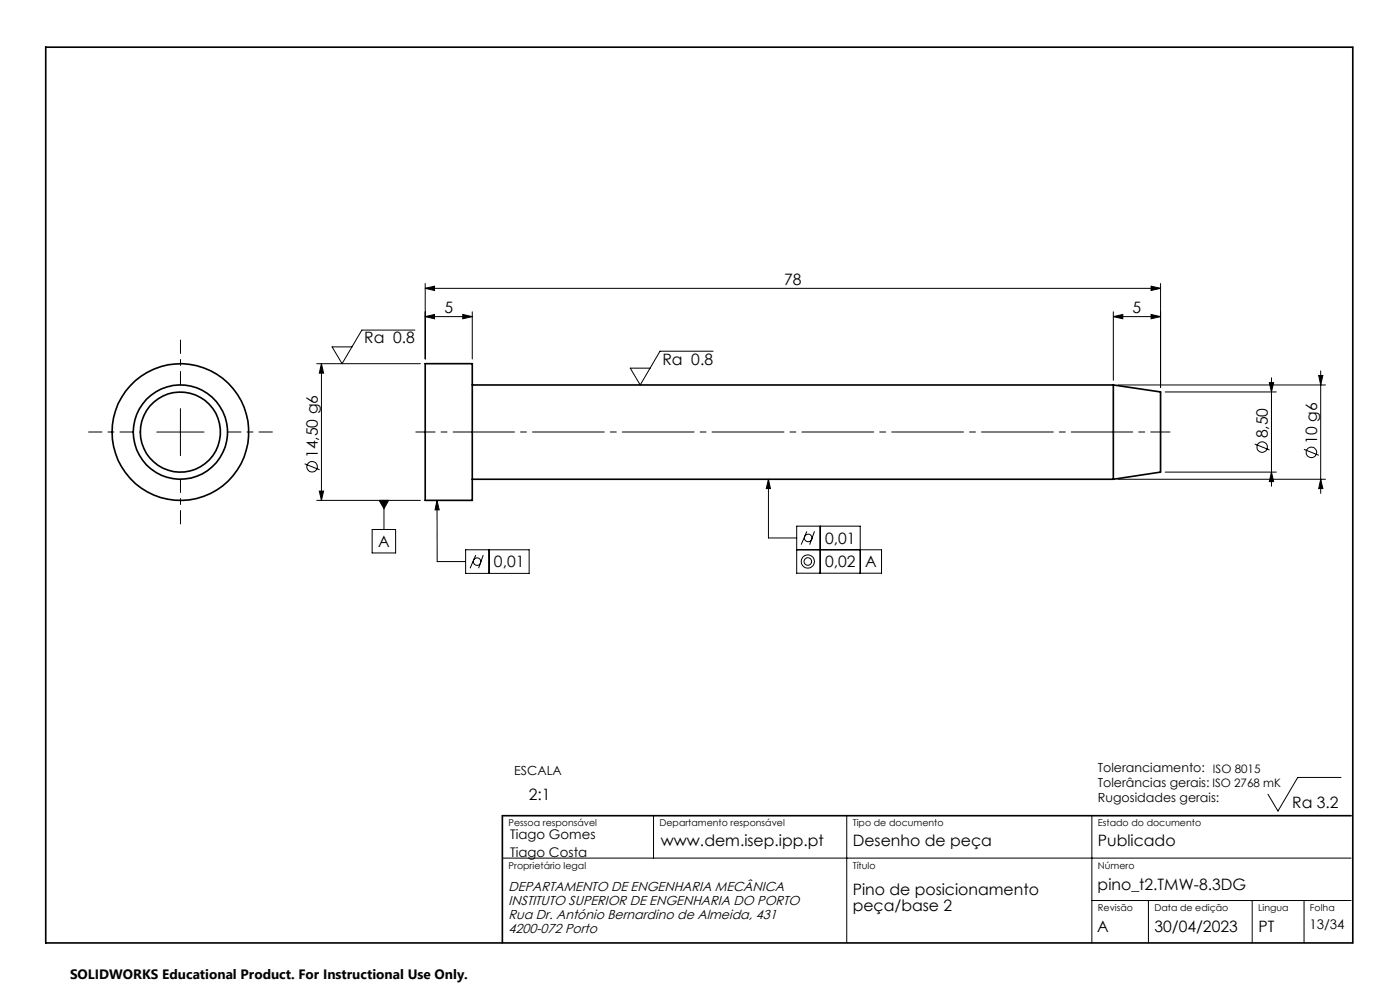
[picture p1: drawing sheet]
<svg xmlns="http://www.w3.org/2000/svg" width="297mm" height="210mm" viewBox="0 0 297 210" stroke-linecap="round" stroke-linejoin="round" font-family="sans-serif">
<g fill="none" stroke="#000" stroke-width=".35">
<path d="M9.7 10h277.3v190h-277.3zM90.2 77.1h10v29h-10zM100.2 81.7h136M236.2 81.7v20M236.2 81.7l10 1.4v17l-10 1.6M100.2 101.7h136M286.6 173h-180v27"/>
<circle cx="38.3" cy="91.7" r="10"/>
<circle cx="38.3" cy="91.7" r="8.5"/>
<circle cx="38.3" cy="91.7" r="14.5"/>
</g>
<g fill="none" stroke="#000" stroke-width=".21">
<path d="M67.2 77.1h22M68.2 77.1l.5 2.1h-1zM68.2 77.1v29M88 70h-11.2l-4.2 7.1-2.2-3.5h4.3M90.2 61.2l2-.5v.9zM90.2 67.2l2-.5v.9zM90.2 60.1v16.1M90.2 61.2h156M90.2 67.2h10M98.2 66.7l2 .5-2 .4zM100.2 66.1v10.1M151.3 74.5h-11.3l-4.2 7.2-2.1-3.6h4.2"/>
<path d="M236.2 67.2l2-.5v.9zM236.2 66.1v14.6M236.2 67.2h10M244.2 60.7l2 .5-2 .4zM244.2 66.7l2 .5-2 .4zM246.2 60.1v22.1M279.8 79.6h.8l-.4 2.1zM280.2 78.7v26M33.3 91.6h10M38.3 86.7v10M64.6 98.4l3.2 1.3M237.2 81.7h44"/>
<path d="M247.2 83.1h23.6M266.2 94.2l3.1 1.3M269.3 81.2h.9l-.5 1.9zM269.7 80.1v23M276.6 95.3l3.2 1.3M67.2 106.1h22M67.7 104.2h1l-.5 1.9zM79 112.3h4.9v5h-4.9zM80.4 106.1h2l-.9 1.8zM81.5 106.1v6.2M92.7 106.1v13h6.1M92.7 106.1l.5 2.1h-.9z"/>
<path d="M98.8 116.6h13.5v5h-13.5zM100.9 117.7l-1.2 2.8M102.5 117.7l-1 2.8M103.8 116.6v5M163 101.7v12.4h6M163 101.7l.4 1.9h-.8zM169 116.6h18v5h-18v-10h13.5v10M171.2 112.7l-1.2 2.8M172.8 112.7l-1 2.8M174 111.6v10M237.2 101.7h44M247.2 100.1h23.6"/>
<path d="M269.7 100.1l.5 2.1h-.9zM280.2 101.7l.4 1.9h-.8zM138.6 173v9M179.6 173v27M231.6 173v27M284.5 164.9h-9.2l-4.2 7.1-2.1-3.5M106.6 182h180M231.6 191h55M243.6 191v9M265.6 191v9M276.6 191v9"/>
<circle cx="66.2" cy="99" r="1.11"/>
<circle cx="267.8" cy="94.8" r="1.12"/>
<circle cx="278.2" cy="96" r="1.11"/>
<circle cx="101.2" cy="119.1" r=".8"/>
<circle cx="171.4" cy="119.1" r="1.41"/>
<circle cx="171.4" cy="119.1" r=".8"/>
<circle cx="171.5" cy="114.1" r=".81"/>
</g>
<path d="M28.3 91.6h-9.5M38.3 81.6v-9.5M48.3 91.6h9.5M38.3 101.6v9.5" fill="none" stroke="#000" stroke-width=".21" stroke-dasharray="15.2 1.3 1.3 1.3" stroke-dashoffset="12.4"/>
<path d="M88.2 91.6h12M236.2 91.6h12" fill="none" stroke="#000" stroke-width=".21" stroke-dasharray="15.2 1.3 1.3 1.3" stroke-dashoffset="11.1"/>
<path d="M100.2 91.6h136" fill="none" stroke="#000" stroke-width=".21" stroke-dasharray="15.2 1.3 1.3 1.3" stroke-dashoffset="6.3"/>
<g fill="#000">
<path d="M90.2 61.2l2-.5v.9zM244.2 60.7l2 .5-2 .4zM236.2 67.2l2-.5v.9zM244.2 66.7l2 .5-2 .4zM90.2 67.2l2-.5v.9zM98.2 66.7l2 .5-2 .4z"/>
<path d="M279.8 79.6h.8l-.4 2.1zM280.2 101.7l.4 1.9h-.8z"/>
<path d="M67.7 104.2h1l-.5 1.9zM68.2 77.1l.5 2.1h-1zM269.7 100.1l.5 2.1h-.9zM269.3 81.2h.9l-.5 1.9z"/>
<path d="M163 101.7l.4 1.9h-.8zM92.7 106.1l.5 2.1h-.9zM80.4 106.1h2l-.9 1.8z"/>
</g>
<g font-size="3.3">
<text x="166.4" y="60.4">78</text>
<text x="94.3" y="66.4">5</text>
<text x="240.3" y="66.4">5</text>
<text x="77.3" y="72.8">Ra 0.8</text>
<text x="140.5" y="77.3">Ra 0.8</text>
<text x="269" y="93" transform="rotate(-90 269 93)">8,50</text>
<text x="279.4" y="94.1" transform="rotate(-90 279.4 94.1)">10 g6</text>
<text x="67.4" y="97.2" transform="rotate(-90 67.4 97.2)">14,50 g6</text>
<text x="80.2" y="116">A</text>
<text x="175" y="115.4">0,01</text>
<text x="104.8" y="120.4">0,01</text>
<text x="175" y="120.4">0,02</text>
<text x="183.5" y="120.4">A</text>
<text x="112.2" y="169.7">2:1</text>
<text x="274.1" y="171.3">Ra 3.2</text>
<text x="140.2" y="179.5">www.dem.isep.ipp.pt</text>
<text x="180.9" y="179.5">Desenho de peça</text>
<text x="232.9" y="179.5">Publicado</text>
<text x="180.9" y="189.8">Pino de posicionamento</text>
<text x="232.9" y="188.7">pino_t2.TMW-8.3DG</text>
<text x="180.9" y="193.3">peça/base 2</text>
<text x="232.8" y="197.7">A</text>
<text x="244.9" y="197.7">30/04/2023</text>
<text x="267" y="197.7">PT</text>
</g>
<text font-size="2.9" x="14.9" y="207.6">SOLIDWORKS Educational Product. For Instructional Use Only.</text>
<g font-size="2.8">
<text x="108.2" y="178">Tiago Gomes</text>
<text x="108.2" y="181.8">Tiago Costa</text>
<text x="107.9" y="192">INSTITUTO SUPERIOR DE ENGENHARIA DO PORTO</text>
<text x="107.9" y="189">DEPARTAMENTO DE ENGENHARIA MECÂNICA</text>
<text x="107.9" y="198">4200-072 Porto</text>
<text x="107.9" y="195">Rua Dr. António Bernardino de Almeida, 431</text>
<text x="277.8" y="197.1">13/34</text>
</g>
<g font-size="2.7">
<text x="109.1" y="164.4">ESCALA</text>
<text x="232.9" y="163.8">Toleranciamento: ISO 8015</text>
<text x="232.9" y="167">Tolerâncias gerais: ISO 2768 mK</text>
<text x="232.9" y="170.1">Rugosidades gerais:</text>
</g>
<g font-size="2">
<text x="107.9" y="175.3">Pessoa responsável</text>
<text x="139.9" y="175.3">Departamento responsável</text>
<text x="180.9" y="175.3">Tipo de documento</text>
<text x="232.9" y="175.1">Estado do documento</text>
<text x="107.9" y="184.3">Proprietário legal</text>
<text x="180.9" y="184.3">Título</text>
<text x="232.9" y="184.3">Número</text>
<text x="232.9" y="193.3">Revisão</text>
<text x="244.9" y="193.3">Data de edição</text>
<text x="266.9" y="193.3">Lingua</text>
<text x="277.9" y="193.3">Folha</text>
</g>
</svg>
